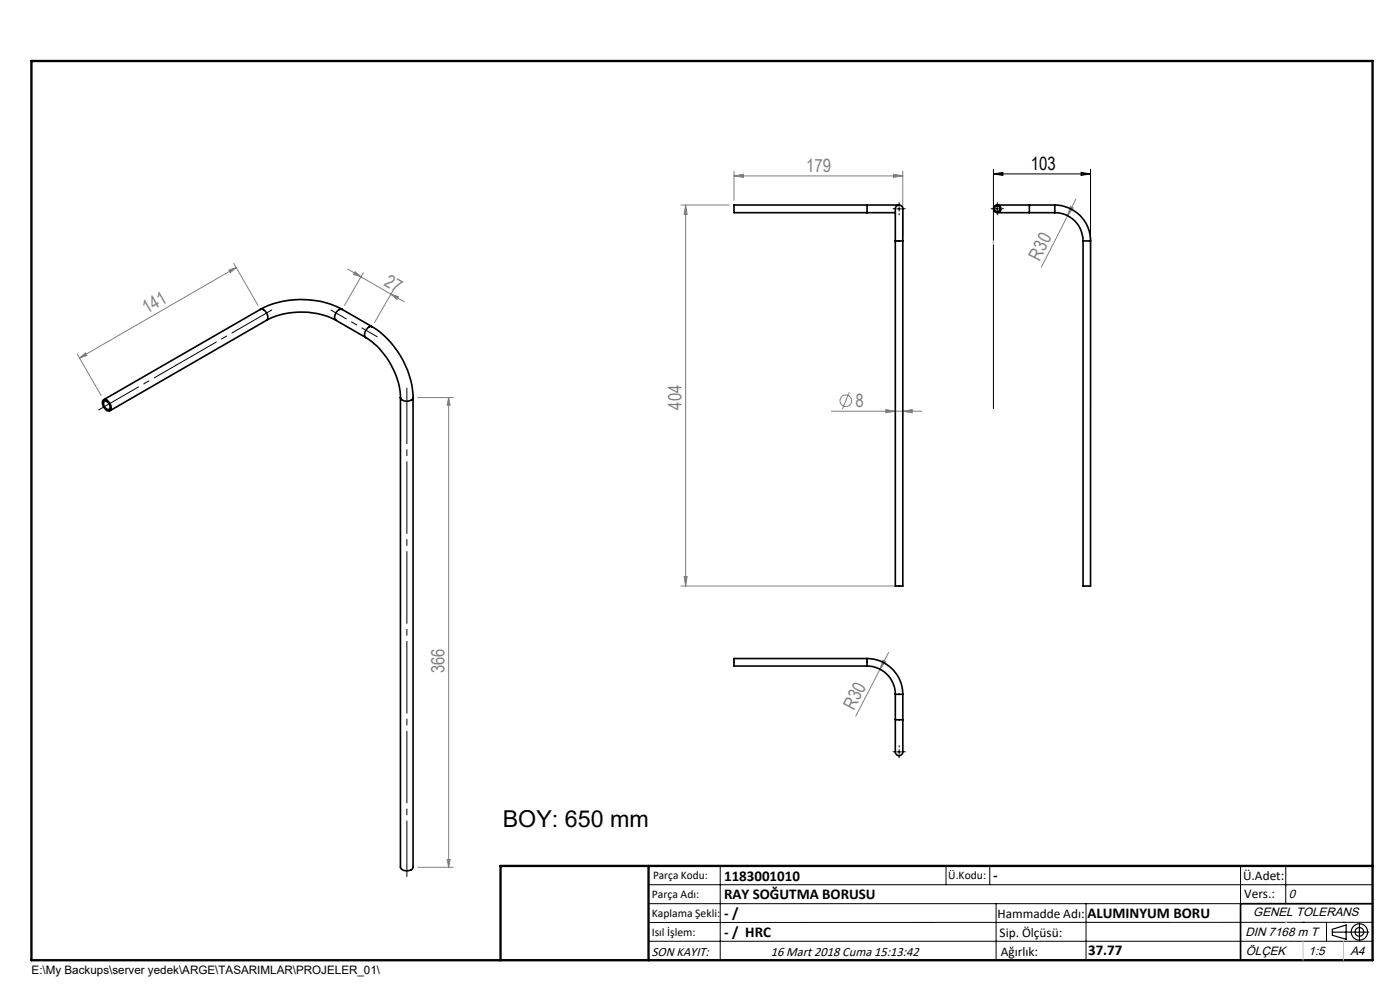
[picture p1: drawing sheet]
<svg xmlns="http://www.w3.org/2000/svg" width="297mm" height="210mm" viewBox="0 0 297 210" stroke-linecap="round" stroke-linejoin="round" font-family="sans-serif">
<g fill="none" stroke="#808080" stroke-width=".21">
<path d="M155.7 37.3l2-.3v.6zM155.7 36.3v6.2M155.7 37.3h35.8M189.5 37l2 .3-2 .3zM191.5 36.3v13.8M48.5 57.3l1.6-.5-1.2 1zM49.6 55.9l5.1 8.9M50.1 56.8l-33.2 19.1M73.7 57.1l9.2 5.3M75.3 57.6l1.3 1.1-1.6-.5zM77.1 57.8l-4 7M144.5 43.5h10.2"/>
<path d="M145.5 43.5l.3 2h-.7zM145.5 43.5v80.8M226.5 45.7l-5.6 11M227.1 43.8l.6 .3-1.2 1.6zM228.3 42.2l-1.8 3.5M16.4 75.1l5.1 8.9M16.9 75.9l1.2-1 .4 .5zM82.9 62.4l2.9 1.6M82.9 62.4l1.6 .5-.3 .6zM83.4 61.5l-4 6.9M88.6 84.3h7.6M95.2 84.3l.3 1.7h-.6z"/>
<path d="M95.2 84.3v99.7M176.4 87.2h19.1M180.1 83.2l-1.4 3.6M187.9 86.9l2 .3-2 .4zM191.5 87.2l2-.3v.7zM144.5 124.3h45.2M145.1 122.3h.7l-.3 2zM188.5 138.4l-7 13.5M187.3 140l.6 .3-1.2 1.6zM88.6 184h7.6M94.9 182.3h.6l-.3 1.7z"/>
<circle cx="179.4" cy="85" r="1.24"/>
</g>
<g fill="none" stroke="#000" stroke-width=".21">
<path d="M210.7 36.9l2.1-.3v.6zM210.7 35.9v50.8M210.7 36.9h20.7M229.3 36.6l2.1 .3-2.1 .3zM231.4 35.9v50.8M190.2 44.3h1M190.7 43.8v1M211.1 44.3h1M211.6 43.8v1M190.2 159.5h1M190.7 159v1M137.6 187.7h153.6"/>
<path d="M137.6 191.7h153.6M137.6 199.7h153.6M152.8 183.7v20M200.7 183.7v4M210 183.7v4M211.3 191.7v12M230.4 191.7v12M263.2 183.7v20M272.8 183.7v8M276.4 195.6h.1M281.4 195.6v4.1M285 195.6h.1"/>
<path d="M291.2 195.6l-153.6 .1"/>
</g>
<g fill="none" stroke="#000" stroke-width=".25">
<path d="M282.6 197.7h7.8M282.6 197.1l3-.9v3l-3-.8zM288.4 195.8v3.8M106.2 203.7h185"/>
<circle cx="288.4" cy="197.7" r="1.74"/>
<circle cx="288.4" cy="197.7" r=".93"/>
</g>
<path d="M189.7 44.3h-.3M190.7 43.3v-.3M190.7 45.3v.3M191.7 44.3h.3M210.6 44.3h-.3M211.6 43.3v-.3M211.6 45.3v.3M212.6 44.3h.3M189.7 159.5h-.3M190.7 158.5v-.3M191.7 159.5h.3M190.7 160.5v.3" fill="none" stroke="#000" stroke-width=".21" stroke-dasharray="15.2 1.3 1.3 1.3"/>
<path d="M57.6 65.8l-36.7 21.2" fill="none" stroke="#000" stroke-width=".21" stroke-dasharray="15.2 1.3 1.3 1.3" stroke-dashoffset="5.5"/>
<path d="M80 71.4l-9.8-5.6" fill="none" stroke="#000" stroke-width=".21" stroke-dasharray="15.2 1.3 1.3 1.3" stroke-dashoffset="11.5"/>
<path d="M86.3 185.9v-103.6" fill="none" stroke="#000" stroke-width=".21" stroke-dasharray="15.2 1.3 1.3 1.3" stroke-dashoffset="3.4"/>
<path d="M291.2 191.7h-28v12" fill="none" stroke="#000" stroke-width=".35"/>
<path d="M6.7 12.9h284.5v190.8h-284.5zM137.6 183.7v20M291.2 183.7h-185v20" fill="none" stroke="#000" stroke-width=".5"/>
<path d="M276.4 199.7v4M285 199.7v4" fill="none" stroke="#c0c0c0" stroke-width=".21"/>
<path d="M210.7 51.1v.7M272.8 195.6h.1" fill="none" stroke="#c0c0c0" stroke-width=".25"/>
<path d="M210.7 36.9l2.1-.3v.6zM229.3 36.6l2.1 .3-2.1 .3z" fill="#000"/>
<g fill="#808080">
<path d="M187.3 140l.6 .3-1.2 1.6z"/>
<path d="M227.1 43.8l.6 .3-1.2 1.6z"/>
<path d="M82.9 62.4l1.6 .5-.3 .6zM75.3 57.6l1.3 1.1-1.6-.5z"/>
<path d="M189.5 37l2 .3-2 .3zM155.7 37.3l2-.3v.6zM191.5 87.2l2-.3v.7zM187.9 86.9l2 .3-2 .4z"/>
<path d="M48.5 57.3l1.6-.5-1.2 1zM16.9 75.9l1.2-1 .4 .5z"/>
<path d="M94.9 182.3h.6l-.3 1.7zM95.2 84.3l.3 1.7h-.6z"/>
<path d="M145.5 43.5l.3 2h-.7zM145.1 122.3h.7l-.3 2z"/>
</g>
<g fill="none" stroke="#000" stroke-width=".35">
<path d="M183.9 43.5h6.8M183.9 45.1h6M183.9 43.5h-28.2v1.6h28.2M183.9 43.5v1.6M189.9 51.1v73.2h1.6v-73.2M189.9 51.1h1.6M190.7 43.5a1.29 1.29 0 0 0-.8 1.7v5.9M190.7 43.5a1.31 1.31 0 0 1 .8 1.7v5.9M211.6 43.5h6.8M211.6 45.1h6.8M218.4 43.5v1.6M218.4 45.1h5.4"/>
<path d="M218.4 43.5h5.4M223.8 45.1a6 6 0 0 1 6 6M223.8 43.5a7.6 7.6 0 0 1 7.6 7.6M223.8 43.5v1.6M229.8 51.1v73.2h1.6v-73.2M229.8 51.1h1.6M55.2 65.6a18.9 18.9 0 0 1 17.4 0M55.2 65.6a1.52 1.52 0 0 1 1.6 1.9l-.2 .4M55.2 65.6l-33.2 19.2M56.6 67.9a16.4 16.4 0 0 1 14.7 0M56.6 67.9l-33.3 19.2M71.3 67.9l6.3 3.7"/>
<path d="M72.6 65.6a1.52 1.52 0 0 0-1.6 1.9l.3 .4M72.6 65.6l6.4 3.7M77.6 71.6a16.2 16.2 0 0 1 7.3 12.7M79 69.3a18.9 18.9 0 0 1 8.6 15M79 69.3a1.52 1.52 0 0 0-1.6 1.9l.2 .4M21.9 84.9a1.48 1.48 0 0 1 1.7 1.8 .68 .68 0 0 1-.7 .5 .68 .68 0 0 1-.6-.5l-.6-1zM22.2 85.1a1.15 1.15 0 0 1 .9 1.7 1.15 1.15 0 0 1-.9-1.7zM84.9 84.3v99.7a1.63 1.63 0 0 0 2.7 .1v-99.8M84.9 84.3a1.54 1.54 0 0 0 2.7 0M183.9 139.7a7.6 7.6 0 0 1 7.6 7.6M183.9 139.7h-28.2v1.6h28.2M183.9 139.7v1.6"/>
<path d="M183.9 141.3a6 6 0 0 1 6 6M189.9 152.7v6.2a.91 .91 0 0 0 .3 1.1 .91 .91 0 0 0 1.1 0l.2-.4v-6.9M189.9 147.3h1.6M189.9 152.7h1.6M189.9 147.3v5.4M191.5 147.3v5.4"/>
<circle cx="211.5" cy="44.3" r=".8"/>
<circle cx="211.5" cy="44.3" r=".59"/>
</g>
<text font-size="4.9" x="106.6" y="175.3">BOY: 650 mm</text>
<g font-size="3.9" fill="#808080">
<text x="171" y="36.4">179</text>
<text x="220.6" y="55.5" transform="rotate(-63 220.6 55.5)">R30</text>
<text x="81.3" y="60.4" transform="rotate(30 81.3 60.4)">27</text>
<text x="31.1" y="66.7" transform="rotate(-30 31.1 66.7)">141</text>
<text x="144.6" y="86.9" transform="rotate(-90 144.6 86.9)">404</text>
<text x="181.5" y="86.3">8</text>
<text x="94.3" y="142.8" transform="rotate(-90 94.3 142.8)">366</text>
<text x="181.2" y="150.7" transform="rotate(-63 181.2 150.7)">R30</text>
</g>
<text font-size="3.9" x="218.7" y="36">103</text>
<g font-size="3.2">
<text x="153.6" y="186.8">1183001010</text>
<text x="153.6" y="190.8">RAY SOĞUTMA BORUSU</text>
<text x="210.7" y="186.6">-</text>
<text x="153.6" y="194.8">- /</text>
<text x="230.7" y="194.8">ALUMINYUM BORU</text>
<text x="153.6" y="198.8">- / HRC</text>
<text x="230.8" y="202.6">37.77</text>
</g>
<g font-size="2.8">
<text x="263.7" y="186.7">Ü.Adet:</text>
<text x="263.9" y="190.5">Vers.:</text>
<text x="211.6" y="194.8">Hammadde Adı:</text>
<text x="138.3" y="202.8">SON KAYIT:</text>
<text x="163.5" y="202.8">16 Mart 2018 Cuma 15:13:42</text>
<text x="212.1" y="198.7">Sip. Ölçüsü:</text>
<text x="212.3" y="202.7">Ağırlık:</text>
</g>
<g font-size="2.6">
<text x="273.4" y="190.4">0</text>
<text x="265.9" y="194.4">GENEL TOLERANS</text>
<text x="264.2" y="198.5">DIN 7168 m T</text>
<text x="264.3" y="202.6">ÖLÇEK</text>
<text x="277.6" y="202.6">1:5</text>
<text x="286.5" y="202.6">A4</text>
</g>
<g font-size="2.5">
<text x="138.3" y="190.5">Parça Adı:</text>
<text x="138.5" y="186.5">Parça Kodu:</text>
<text x="201.2" y="186.5">Ü.Kodu:</text>
<text x="138.3" y="194.5">Kaplama Şekli:</text>
<text x="138.3" y="198.6">Isıl İşlem:</text>
<text x="6.7" y="206.7">E:\My Backups\server yedek\ARGE\TASARIMLAR\PROJELER_01\</text>
</g>
</svg>
